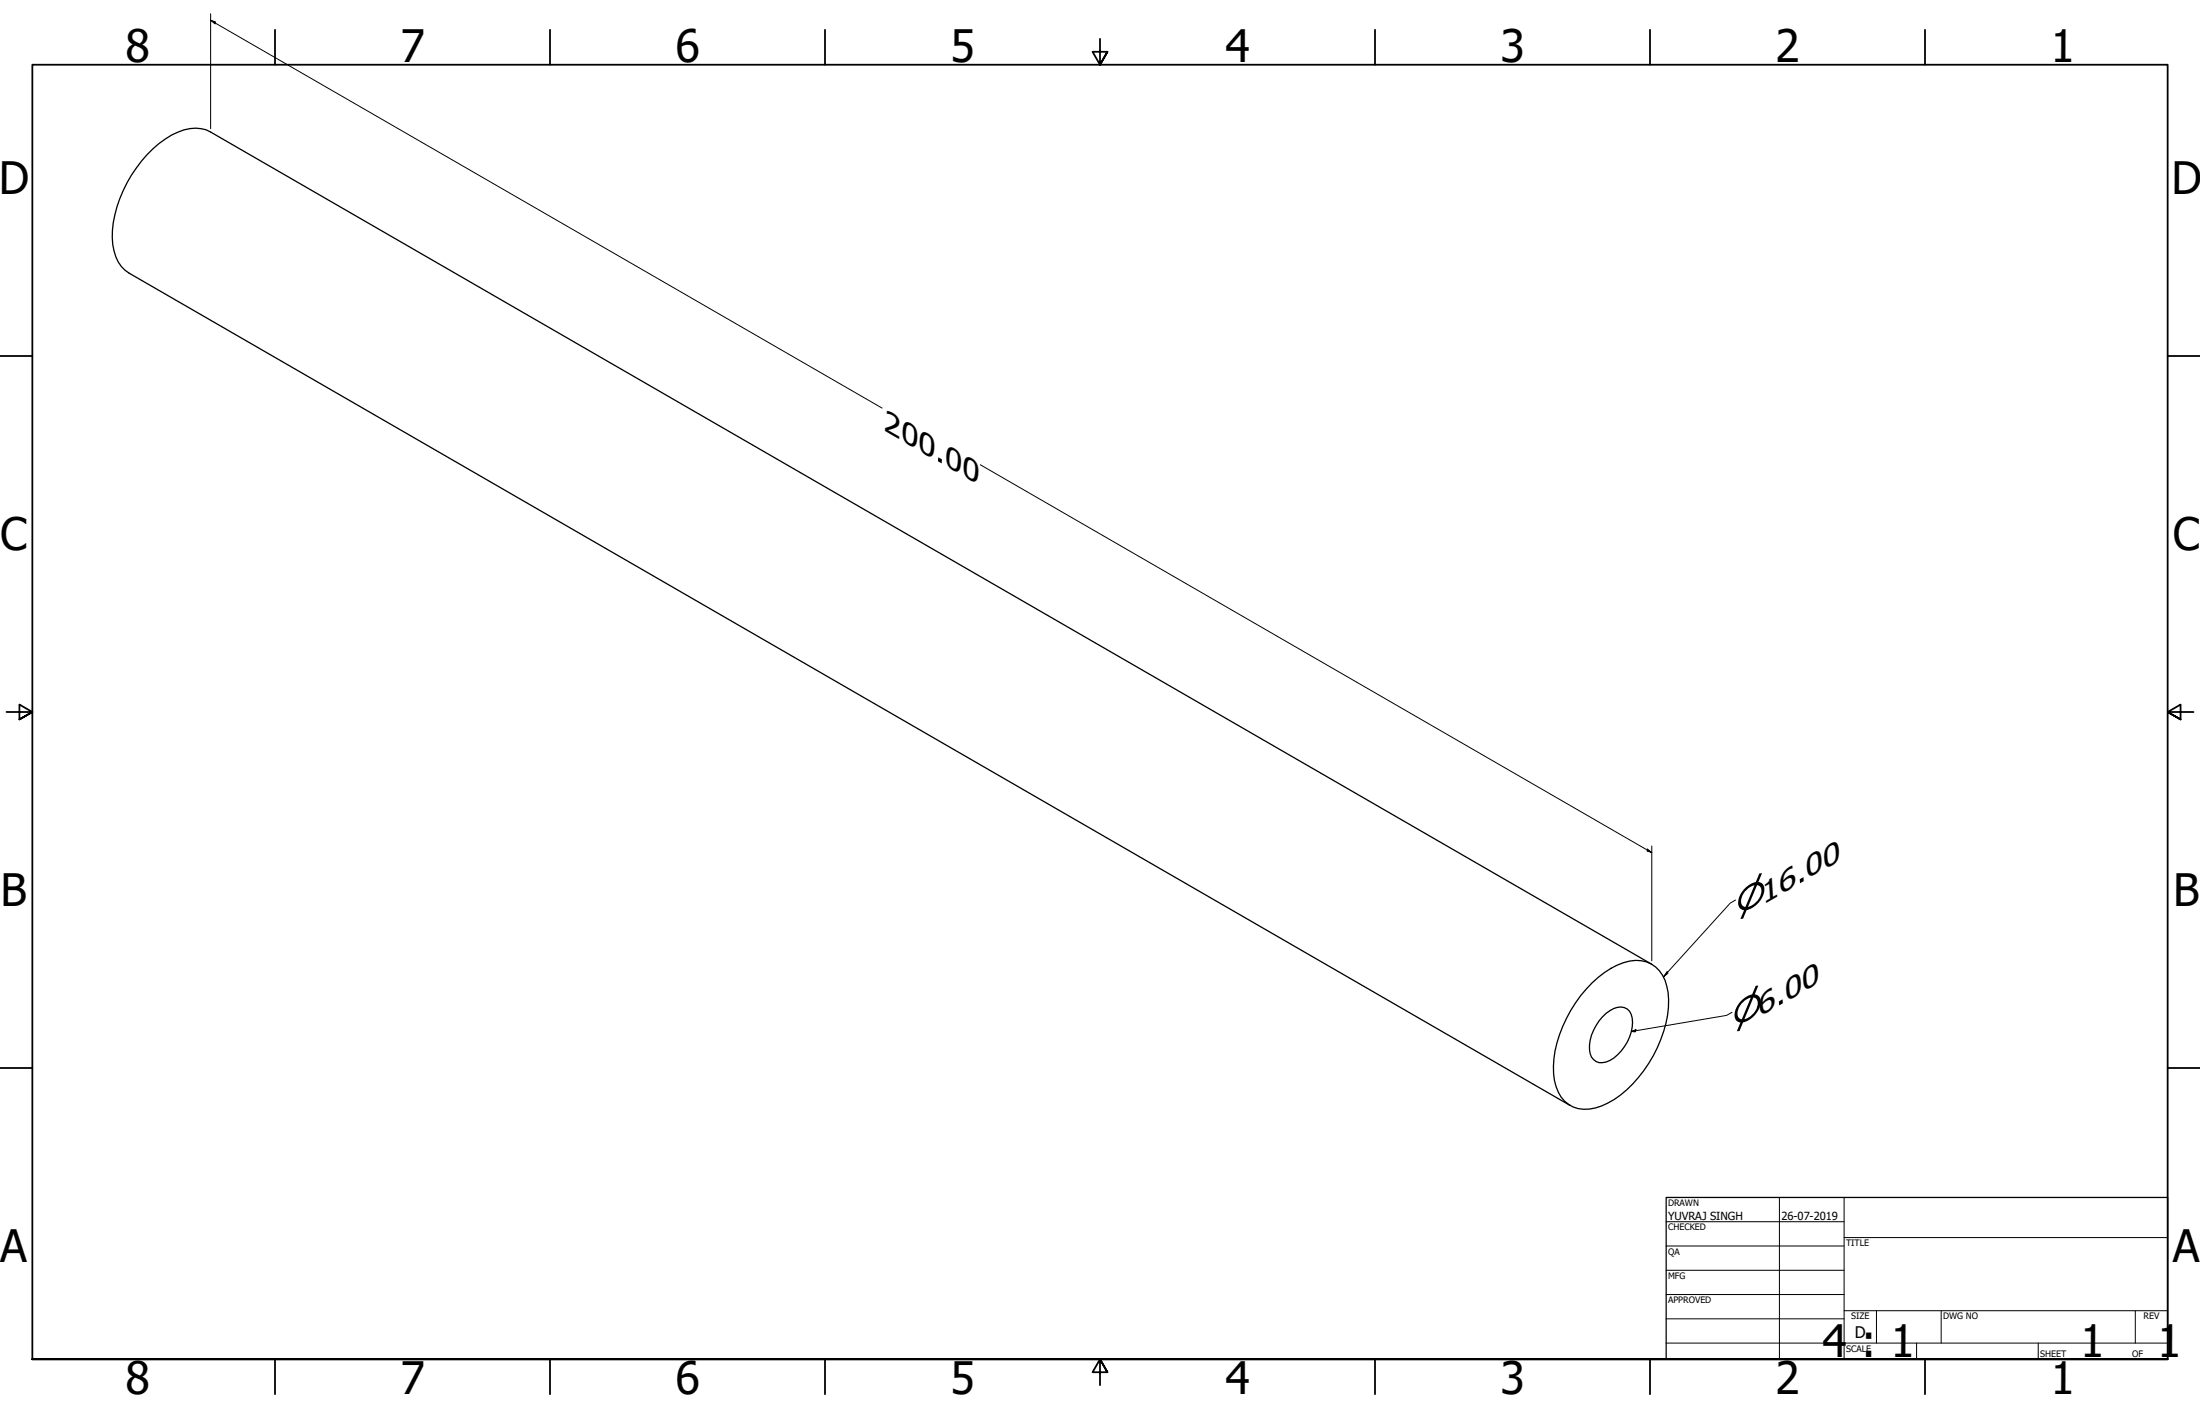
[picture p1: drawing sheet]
<svg xmlns="http://www.w3.org/2000/svg" width="864mm" height="559mm" viewBox="0 0 864 559" stroke-linecap="round" stroke-linejoin="round" font-family="sans-serif">
<!-- layer: Visible (ANSI) -->
<path d="M648.4 378.4l-565.7-326.6a14.1 14.1 0 0 0-12.9 .1 46.2 46.2 0 0 0-22.8 26.1 32.8 32.8 0 0 0-1.5 22.8 12.1 12.1 0 0 0 5.2 6.4l565.7 326.6M625 385.6a28.5 28.5 0 0 1 17-8.7 12 12 0 0 1 12.3 10.1 37.3 37.3 0 0 1-3.7 24 44.9 44.9 0 0 1-22 23 13.3 13.3 0 0 1-14.4-1.9 18.5 18.5 0 0 1-4.4-13.6 50.7 50.7 0 0 1 15.2-32.9zM629 399a8.9 8.9 0 0 1 8.7-3.6 5.2 5.2 0 0 1 3.1 5.8 17.9 17.9 0 0 1-10.3 15.6 4.8 4.8 0 0 1-6.5-4.9 17.6 17.6 0 0 1 5-12.9z" fill="none" stroke="#000" stroke-width=".51"/>
<!-- layer: Border (ANSI) -->
<g fill="none" stroke="#000" stroke-width=".7">
<path d="M107.9 11.7v13.7M215.9 11.7v13.7M323.8 11.7v13.7M431.8 15.2v10.2l-2.9-5.1h5.8l-2.9 5.1 2.9-5.1M539.8 11.7v13.7M647.7 11.7v13.7M755.6 11.7v13.7M0 139.7h12.7M850.9 139.7h12.7M2.5 279.4h10.2l-5.1-2.9v5.8l5.1-2.9-5.1 2.9M861.1 279.4h-10.2l5.1-2.9v5.8l-5.1-2.9 5.1 2.9M0 419.1h12.7"/>
<path d="M850.9 419.1h12.7M12.7 533.4v-508h838.2v508h-838.2h838.2M107.9 533.4v13.7M215.9 533.4v13.7M323.8 533.4v13.7M434.7 538.5l-2.9-5.1 2.9 5.1h-5.8l2.9-5.1v10.2M539.8 533.4v13.7M647.7 533.4v13.7M755.6 533.4v13.7"/>
</g>
<!-- layer: Title (ANSI) -->
<g fill="none" stroke="#000" stroke-width=".39">
<path d="M654 479.4h69.9M698.5 469.9v63.5M723.9 469.9v63.5M654 488.9h69.9M654 498.5h69.9M723.9 485.6h127M654 508h69.9M654 517.5h69.9M723.9 514.3h127M736.6 514.3v12.7M762 514.3v12.7M838.2 514.3v12.7"/>
<path d="M654 527h196.9M752.3 527v6.4M800.1 527v6.4"/>
</g>
<path d="M654 469.9h196.9v63.5h-196.9z" fill="none" stroke="#000" stroke-width=".51"/>
<!-- layer: Dimension (ANSI) -->
<path d="M82.7 7.9l1.8 .7v.8zM82.7 7.9l263.6 152.2M82.7 5.4v45.1M384.8 182.4l263.6 152.2M646.6 333.1l1.8 1.5-1.8-.7zM648.4 332v45.1M681.3 353.2l-2.1 1.2-26.2 28.9M654.4 381.3l.3 .6-1.7 1.4zM679.9 397.3l-2.2 1.2-37.3 6.2M640.4 404.7l1.8-.6-.3 .8z" fill="none" stroke="#000" stroke-width=".39"/>
<g fill="#000">
<path d="M82.7 7.9l1.8 .7v.8z" fill-rule="evenodd"/>
<path d="M646.6 333.1l1.8 1.5-1.8-.7z" fill-rule="evenodd"/>
<path d="M654.4 381.3l.3 .6-1.7 1.4z" fill-rule="evenodd"/>
<path d="M640.4 404.7l1.8-.6-.3 .8z" fill-rule="evenodd"/>
</g>
<g font-size="17.5">
<text x="49.2" y="24.4">8</text>
<text x="157.2" y="24.4">7</text>
<text x="265.1" y="24.4">6</text>
<text x="373.1" y="24.4">5</text>
<text x="481" y="24.4">4</text>
<text x="589" y="24.4">3</text>
<text x="696.9" y="24.4">2</text>
<text x="804.9" y="24.4">1</text>
<text x="-.6" y="76.2">D</text>
<text x="852.4" y="76.2">D</text>
<text x=".1" y="215.9">C</text>
<text x="853" y="215.9">C</text>
<text x=".2" y="355.6">B</text>
<text x="853.1" y="355.6">B</text>
<text x="0" y="495.3">A</text>
<text x="852.9" y="495.3">A</text>
<text x="715.5" y="532.6">4</text>
<text x="730.4" y="532.6">: 1</text>
<text x="816.6" y="532.6">1</text>
<text x="846.8" y="532.6">1</text>
<text x="49.2" y="547.1">8</text>
<text x="157.2" y="547.1">7</text>
<text x="265.1" y="547.1">6</text>
<text x="373.1" y="547.1">5</text>
<text x="481" y="547.1">4</text>
<text x="589" y="547.1">3</text>
<text x="696.9" y="547.1">2</text>
<text x="804.9" y="547.1">1</text>
</g>
<g font-size="12.2">
<text x="681.9" y="359.5" transform="rotate(-30 681.9 359.5)">⌀16.00</text>
<text x="680.5" y="403.5" transform="rotate(-30 680.5 403.5)">⌀6.00</text>
</g>
<text font-size="11.4" x="346.8" y="168.7" transform="rotate(30 346.8 168.7)">200.00</text>
<text font-size="6.3" x="728.1" y="524.9">D</text>
<g font-size="4.4">
<text x="654.8" y="478.6">YUVRAJ SINGH</text>
<text x="699.3" y="478.6">26-07-2019</text>
</g>
<g font-size="3.5">
<text x="654.8" y="473.2">DRAWN</text>
<text x="654.8" y="482.8">CHECKED</text>
<text x="724.7" y="488.9">TITLE</text>
<text x="654.8" y="492.3">QA</text>
<text x="654.8" y="501.8">MFG</text>
<text x="654.8" y="511.4">APPROVED</text>
<text x="726.7" y="517.7">SIZE</text>
<text x="762.8" y="517.7">DWG NO</text>
<text x="841.4" y="517.7">REV</text>
<text x="724.7" y="530.4">SCALE</text>
<text x="800.9" y="532.6">SHEET</text>
<text x="837" y="532.6">OF</text>
</g>
</svg>
